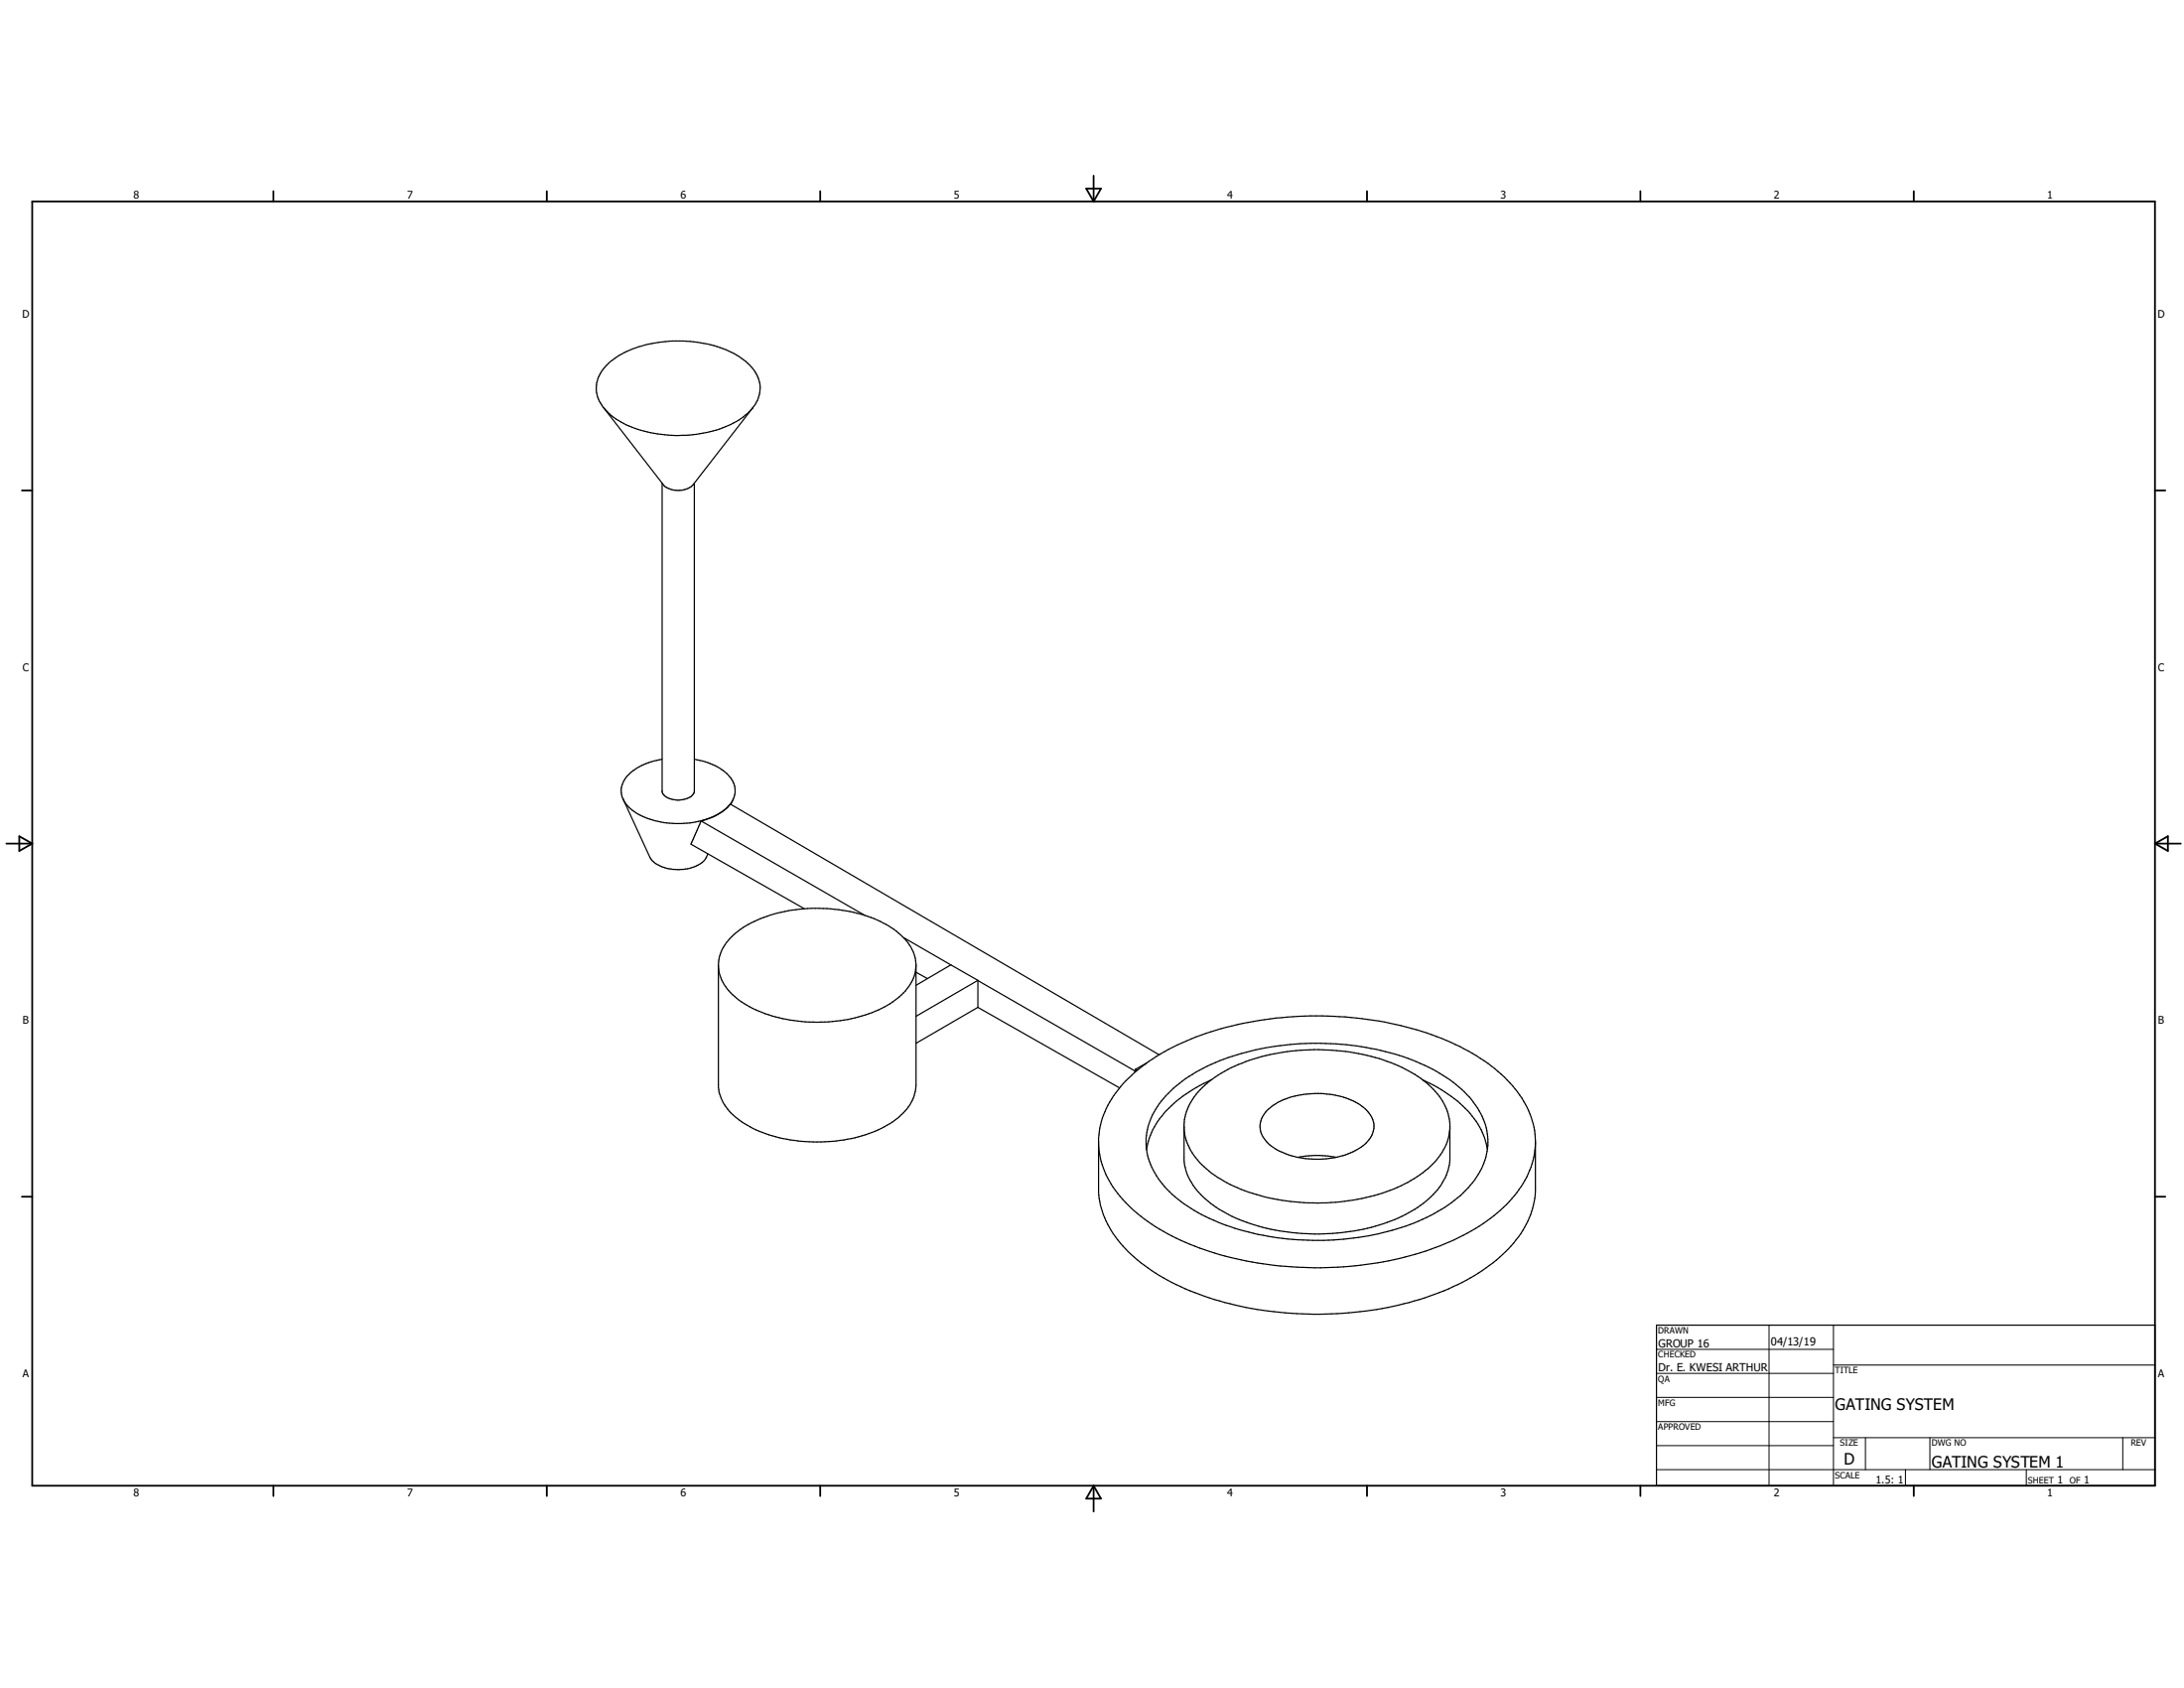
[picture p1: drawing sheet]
<svg xmlns="http://www.w3.org/2000/svg" width="279mm" height="216mm" viewBox="0 0 279 216" stroke-linecap="round" stroke-linejoin="round" font-family="sans-serif">
<g fill="none" stroke="#000" stroke-width=".15">
<path d="M77.2 52.1l7.7 9.9a2.75 2.75 0 0 0 2.5 .7l.8-.3 .4-.4 7.7-9.9M77.8 46.5a12.3 12.3 0 0 1 7.3-2.8 17.1 17.1 0 0 1 5.4 .3 10 10 0 0 1 6 3.4 3.9 3.9 0 0 1-.7 5.3l-.2 .2a13 13 0 0 1-8.3 2.8 13.8 13.8 0 0 1-9.3-2.7 4 4 0 0 1-1.3-5.1l.5-.7zM84.7 61.8v39.4a1.77 1.77 0 0 0 1.8 1.1 2.15 2.15 0 0 0 2.3-1.1v-39.4M84.7 97.1a7.1 7.1 0 0 0-4.8 2.6 2.69 2.69 0 0 0 .6 3.6 9.6 9.6 0 0 0 7 2 8.3 8.3 0 0 0 5.9-2.4 2.81 2.81 0 0 0-.7-4.2 8.5 8.5 0 0 0-3.9-1.6M79.7 102.2l3.4 7.4a3.8 3.8 0 0 0 3.3 1.6 4.7 4.7 0 0 0 3.8-1.3l.4-.7M89.7 105a7 7 0 0 0 3.7-2.2l54.9 32.1M89.7 105l21 12.1M89.7 105l-1.3 3 14.5 8.2M93.8 102.2l-.3 .7M115.6 119.9l6 3.5M117.2 123.5v15.3a5.7 5.7 0 0 1-2.4 4.3 17.2 17.2 0 0 1-10.8 3 16.7 16.7 0 0 1-9.7-3 5.8 5.8 0 0 1-2.4-4v-15.7a6.1 6.1 0 0 1 3.2-4.8 19.4 19.4 0 0 1 14.1-1.9 12 12 0 0 1 7 3.9 4.7 4.7 0 0 1-.8 6.6 15.2 15.2 0 0 1-9.4 3.5 18.1 18.1 0 0 1-11.5-2.8 5.8 5.8 0 0 1-2.6-4.2M117.2 124.4l1.4 .8"/>
<path d="M121.6 123.4l-4.4 2.6M121.6 123.4l3.5 2M125.1 128.8l-7.9 4.6M125.1 125.4v3.4M125.1 125.4l-7.9 4.6M125.1 125.4l20.1 11.6M125.1 128.8l18.1 10.4M144 138.2a25.3 25.3 0 0 1 10.3-6 46.3 46.3 0 0 1 24.2-1.2 30.1 30.1 0 0 1 13.1 6 12.6 12.6 0 0 1 4.8 8v7.4a12.5 12.5 0 0 1-5 8.8 31.3 31.3 0 0 1-13.2 5.9 45.7 45.7 0 0 1-26.6-2.3 20.6 20.6 0 0 1-9.4-7.4 10.4 10.4 0 0 1-1.7-5v-6.8a11.5 11.5 0 0 1 3.5-7.4zM145.2 137v.1M145.3 137h-.1M145.3 136.8l.2 .1M145.3 136.8v.3"/>
<path d="M146.7 135.9l-1.4 .9M153.5 139.4a17.5 17.5 0 0 1 9.5-4.6 28 28 0 0 1 14.4 .9 13.5 13.5 0 0 1 7.1 5.1 6.5 6.5 0 0 1 1 3v4.6a7.8 7.8 0 0 1-3.4 5.5 22 22 0 0 1-12.2 3.9 25.5 25.5 0 0 1-13.1-2.7 9.8 9.8 0 0 1-5.1-5.4l-.2-1.3v-4.6a7 7 0 0 1 2-4.4zM155 138.1a16.2 16.2 0 0 0-7.1 5.7 9.1 9.1 0 0 0-1.2 3.2M182 138.1a16.2 16.2 0 0 1 7.1 5.7 9.1 9.1 0 0 1 1.2 3.2M149.1 140.2a21.3 21.3 0 0 1 10.3-5.6 35.3 35.3 0 0 1 22.3 1.4 15.6 15.6 0 0 1 7.5 6.1 7.9 7.9 0 0 1-1.1 9.5 20 20 0 0 1-10 5.8 34.9 34.9 0 0 1-23.9-1.8 14.4 14.4 0 0 1-6.8-6.3 8 8 0 0 1 1.5-8.8zM162.1 142a9.1 9.1 0 0 1 6.1-2.1 9.3 9.3 0 0 1 6.6 2.1 2.78 2.78 0 0 1-.2 4.4 10.6 10.6 0 0 1-8.7 1.6 6.7 6.7 0 0 1-4.3-2.6 2.68 2.68 0 0 1 .5-3.4zM166.1 148h.3a12.6 12.6 0 0 1 4.5 0M185.5 144.4a8 8 0 0 1-3.8 5.8 18.9 18.9 0 0 1-5.9 2.7 27.7 27.7 0 0 1-17.5-1 12 12 0 0 1-6.1-5.1l-.5-1.3-.2-1M196.4 146.3a12.3 12.3 0 0 1-4.9 8.8 31.8 31.8 0 0 1-14.5 6.3 45 45 0 0 1-25.9-2.8 19.8 19.8 0 0 1-9.2-7.6 10.3 10.3 0 0 1-1.4-4.6M211.9 169.5h63.8v20.5h-63.8z"/>
</g>
<g fill="none" stroke="#000" stroke-width=".23">
<path d="M4.1 25.8h271.6v164.2h-271.6zM35 24.5v1.3M70 24.5v1.3M104.9 24.5v1.3M139 24.1h1.8l-.9 1.7zM139.9 22.5v3.3M174.9 24.5v1.3M209.9 24.5v1.3M244.8 24.5v1.3M2.8 62.7h1.3M275.7 62.7h1.3M.8 107.9h3.3"/>
<path d="M2.5 107l1.6 .9-1.6 .9zM275.7 107.9h3.3M275.7 107.9l1.6-.9v1.8zM2.8 153.1h1.3M275.7 153.1h1.3M35 190v1.3M70 190v1.3M104.9 190v1.3M139.9 190v3.3M139.9 190l.9 1.7h-1.8zM174.9 190v1.3M209.9 190v1.3"/>
<path d="M244.8 190v1.3"/>
</g>
<g fill="none" stroke="#000" stroke-width=".13">
<path d="M211.9 172.6h22.7M211.9 175.7h22.7M211.9 178.7h22.7M226.3 169.5v20.5M234.6 174.6h41.1M234.6 169.5v20.5M211.9 181.8h22.7M211.9 184.9h22.7M211.9 188h63.8M234.6 183.9h41.1M238.6 183.9v4.1M243.8 188v2"/>
<path d="M246.9 183.9v4.1M259.2 188v2M271.6 183.9v4.1"/>
</g>
<g font-size="2">
<text x="234.8" y="180.3">GATING SYSTEM</text>
<text x="235.9" y="187.3">D</text>
<text x="247.1" y="187.7">GATING SYSTEM 1</text>
</g>
<g font-size="1.4">
<text x="212.1" y="172.3">GROUP 16</text>
<text x="226.5" y="172.1">04/13/19</text>
<text x="212.1" y="175.4">Dr. E. KWESI ARTHUR</text>
</g>
<g font-size="1.3">
<text x="17.1" y="25.4">8</text>
<text x="52.1" y="25.4">7</text>
<text x="87.1" y="25.4">6</text>
<text x="122" y="25.4">5</text>
<text x="157" y="25.4">4</text>
<text x="192" y="25.4">3</text>
<text x="226.9" y="25.4">2</text>
<text x="261.9" y="25.4">1</text>
<text x="2.8" y="40.6">D</text>
<text x="276.1" y="40.6">D</text>
<text x="2.9" y="85.8">C</text>
<text x="276.1" y="85.8">C</text>
<text x="2.9" y="131">B</text>
<text x="276.1" y="131">B</text>
<text x="2.9" y="176.2">A</text>
<text x="276.1" y="176.2">A</text>
<text x="17.1" y="191.4">8</text>
<text x="52.1" y="191.4">7</text>
<text x="87.1" y="191.4">6</text>
<text x="122" y="191.4">5</text>
<text x="157" y="191.4">4</text>
<text x="192" y="191.4">3</text>
<text x="226.9" y="191.4">2</text>
<text x="240" y="189.7">1.5: 1</text>
<text x="261.9" y="191.4">1</text>
<text x="263.2" y="189.7">1</text>
<text x="266.6" y="189.7">1</text>
</g>
<g font-size="1.1">
<text x="212.1" y="170.6">DRAWN</text>
<text x="212.1" y="173.7">CHECKED</text>
<text x="212.1" y="176.7">QA</text>
<text x="212.1" y="179.8">MFG</text>
<text x="234.8" y="175.6">TITLE</text>
<text x="212.1" y="182.9">APPROVED</text>
<text x="235.4" y="185">SIZE</text>
<text x="247.1" y="185">DWG NO</text>
<text x="272.6" y="184.9">REV</text>
<text x="234.8" y="189.1">SCALE</text>
<text x="259.5" y="189.7">SHEET</text>
<text x="264.8" y="189.7">OF</text>
</g>
</svg>
